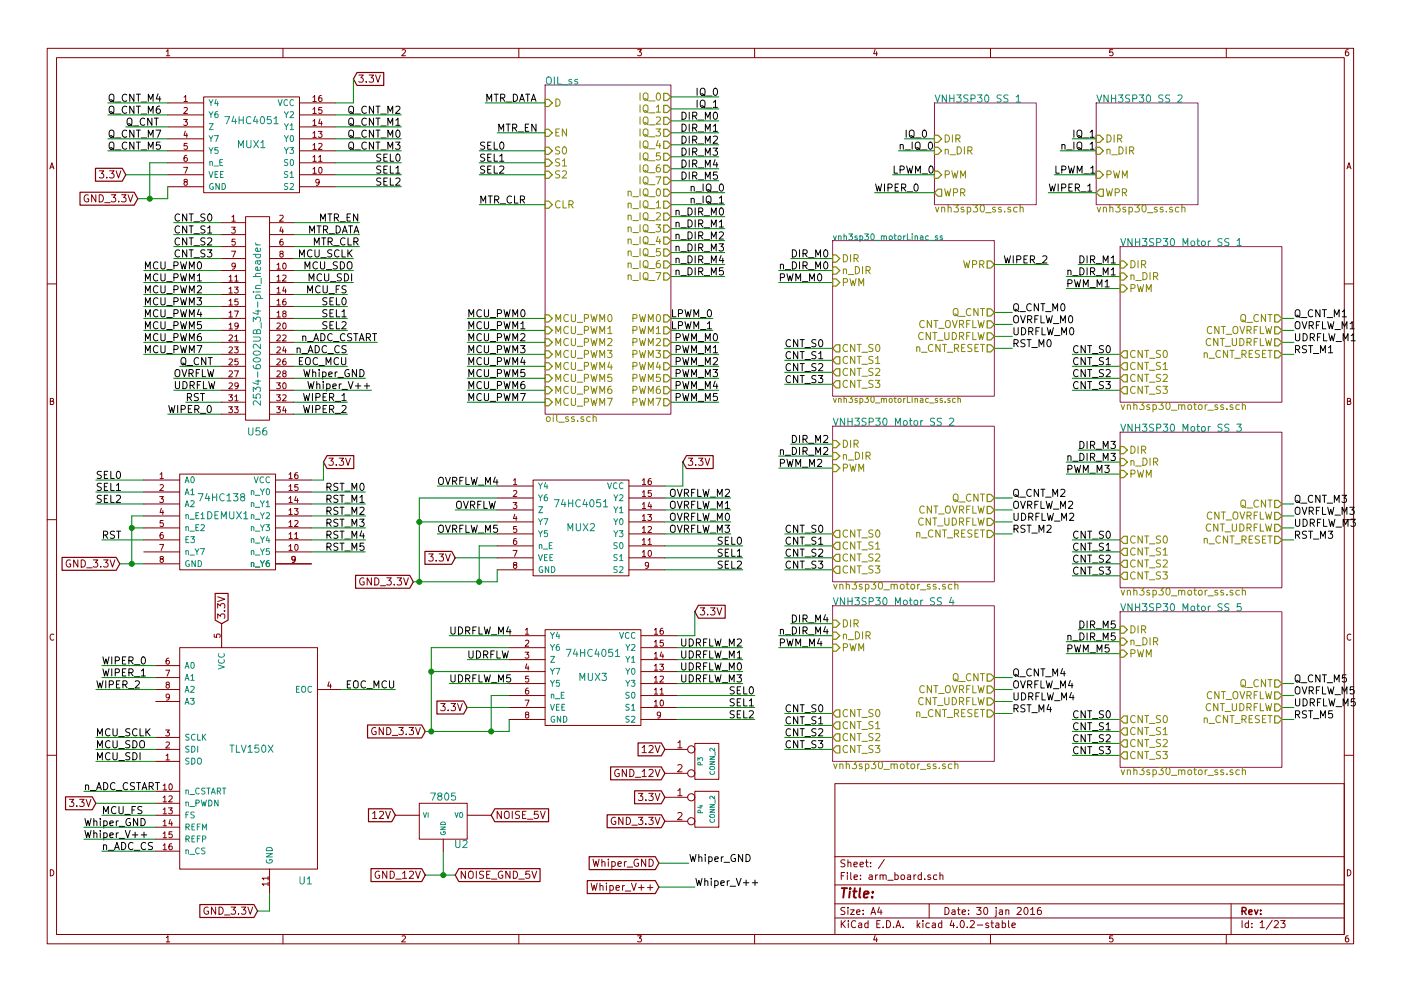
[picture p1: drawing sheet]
EESchema Schematic File Version 2
LIBS:power
LIBS:device
LIBS:transistors
LIBS:conn
LIBS:linear
LIBS:regul
LIBS:74xx
LIBS:cmos4000
LIBS:adc-dac
LIBS:memory
LIBS:xilinx
LIBS:microcontrollers
LIBS:dsp
LIBS:microchip
LIBS:analog_switches
LIBS:motorola
LIBS:texas
LIBS:intel
LIBS:audio
LIBS:interface
LIBS:digital-audio
LIBS:philips
LIBS:display
LIBS:cypress
LIBS:siliconi
LIBS:opto
LIBS:atmel
LIBS:contrib
LIBS:valves
LIBS:ArmComponentLibrary
LIBS:arm_board-cache
EELAYER 25 0
EELAYER END
$Descr A4 11693 8268
encoding utf-8
Sheet 1 23
Title ""
Date "30 jan 2016"
Rev ""
Comp ""
Comment1 ""
Comment2 ""
Comment3 ""
Comment4 ""
$EndDescr
$Sheet
S 4550 700  1050 2750
U 56439C3F
F0 "OIL_ss" 60
F1 "oil_ss.sch" 60
F2 "D" I L 4550 850 60 
F3 "S0" I L 4550 1250 60 
F4 "S1" I L 4550 1350 60 
F5 "S2" I L 4550 1450 60 
F6 "IQ_0" O R 5600 800 60 
F7 "IQ_1" O R 5600 900 60 
F8 "IQ_2" O R 5600 1000 60 
F9 "IQ_3" O R 5600 1100 60 
F10 "IQ_4" O R 5600 1200 60 
F11 "IQ_5" O R 5600 1300 60 
F12 "IQ_6" O R 5600 1400 60 
F13 "IQ_7" O R 5600 1500 60 
F14 "EN" I L 4550 1100 60 
F15 "CLR" I L 4550 1700 60 
F16 "n_IQ_0" O R 5600 1600 60 
F17 "n_IQ_1" O R 5600 1700 60 
F18 "n_IQ_2" O R 5600 1800 60 
F19 "n_IQ_3" O R 5600 1900 60 
F20 "n_IQ_4" O R 5600 2000 60 
F21 "n_IQ_5" O R 5600 2100 60 
F22 "n_IQ_6" O R 5600 2200 60 
F23 "n_IQ_7" O R 5600 2300 60 
F24 "MCU_PWM0" I L 4550 2650 60 
F25 "MCU_PWM1" I L 4550 2750 60 
F26 "MCU_PWM2" I L 4550 2850 60 
F27 "MCU_PWM3" I L 4550 2950 60 
F28 "MCU_PWM4" I L 4550 3050 60 
F29 "MCU_PWM5" I L 4550 3150 60 
F30 "MCU_PWM6" I L 4550 3250 60 
F31 "MCU_PWM7" I L 4550 3350 60 
F32 "PWM0" O R 5600 2650 60 
F33 "PWM1" O R 5600 2750 60 
F34 "PWM2" O R 5600 2850 60 
F35 "PWM3" O R 5600 2950 60 
F36 "PWM4" O R 5600 3050 60 
F37 "PWM5" O R 5600 3150 60 
F38 "PWM6" O R 5600 3250 60 
F39 "PWM7" O R 5600 3350 60 
$EndSheet
$Sheet
S 7800 850  850  850 
U 56458E25
F0 "VNH3SP30 SS 1" 60
F1 "vnh3sp30_ss.sch" 60
F2 "PWM" I L 7800 1450 60 
F3 "WPR" O L 7800 1600 60 
F4 "DIR" I L 7800 1150 60 
F5 "n_DIR" I L 7800 1250 60 
$EndSheet
$Sheet
S 9150 850  850  850 
U 5645B857
F0 "VNH3SP30 SS 2" 60
F1 "vnh3sp30_ss.sch" 60
F2 "PWM" I L 9150 1450 60 
F3 "WPR" O L 9150 1600 60 
F4 "DIR" I L 9150 1150 60 
F5 "n_DIR" I L 9150 1250 60 
$EndSheet
Text Label 7450 1450 0    60   ~ 0
LPWM_0
Text Label 8800 1450 0    60   ~ 0
LPWM_1
Text Label 7550 1150 0    60   ~ 0
IQ_0
$Comp
L TLV150X U1
U 1 1
P 2100 5950
F 0 "U1" H 2550 4550 60  0000 C CNN
F 1 "TLV150X" H 2100 5650 60  0000 C CNN
F 2 "SMD_Packages:SO-16-N" H 2100 5950 60  0001 C CNN
F 3 "" H 2100 5950 60  0000 C CNN
	1    2100 5950
	1    0    0    -1  
$EndComp
Text Label 8950 1150 0    60   ~ 0
IQ_1
Text Label 8950 2950 0    60   ~ 0
CNT_S0
Text Label 8950 3050 0    60   ~ 0
CNT_S1
Text Label 8950 3150 0    60   ~ 0
CNT_S2
Text Label 8950 3250 0    60   ~ 0
CNT_S3
Text Label 8950 4500 0    60   ~ 0
CNT_S0
Text Label 8950 4600 0    60   ~ 0
CNT_S1
Text Label 8950 4700 0    60   ~ 0
CNT_S2
Text Label 8950 4800 0    60   ~ 0
CNT_S3
Text Label 8950 6000 0    60   ~ 0
CNT_S0
Text Label 8950 6100 0    60   ~ 0
CNT_S1
Text Label 8950 6200 0    60   ~ 0
CNT_S2
Text Label 8950 6300 0    60   ~ 0
CNT_S3
Text Label 6550 2900 0    60   ~ 0
CNT_S0
Text Label 6550 3000 0    60   ~ 0
CNT_S1
Text Label 6550 3100 0    60   ~ 0
CNT_S2
Text Label 6550 3200 0    60   ~ 0
CNT_S3
Text Label 6550 4450 0    60   ~ 0
CNT_S0
Text Label 6550 4550 0    60   ~ 0
CNT_S1
Text Label 6550 4650 0    60   ~ 0
CNT_S2
Text Label 6550 4750 0    60   ~ 0
CNT_S3
Text Label 6550 5950 0    60   ~ 0
CNT_S0
Text Label 6550 6050 0    60   ~ 0
CNT_S1
Text Label 6550 6150 0    60   ~ 0
CNT_S2
Text Label 6550 6250 0    60   ~ 0
CNT_S3
Text Label 8450 2900 0    60   ~ 0
RST_M0
Text Label 10800 2950 0    60   ~ 0
RST_M1
Text Label 10800 2750 0    60   ~ 0
OVRFLW_M1
Text Label 10800 2850 0    60   ~ 0
UDRFLW_M1
Text Label 8450 2800 0    60   ~ 0
UDRFLW_M0
Text Label 8450 2700 0    60   ~ 0
OVRFLW_M0
Text Label 10800 2650 0    60   ~ 0
Q_CNT_M1
Text Label 8450 2600 0    60   ~ 0
Q_CNT_M0
Text Label 8450 4150 0    60   ~ 0
Q_CNT_M2
Text Label 8450 4250 0    60   ~ 0
OVRFLW_M2
Text Label 8450 4350 0    60   ~ 0
UDRFLW_M2
Text Label 8450 4450 0    60   ~ 0
RST_M2
Text Label 10800 4200 0    60   ~ 0
Q_CNT_M3
Text Label 10800 4300 0    60   ~ 0
OVRFLW_M3
Text Label 10800 4400 0    60   ~ 0
UDRFLW_M3
Text Label 10800 4500 0    60   ~ 0
RST_M3
Text Label 8450 5650 0    60   ~ 0
Q_CNT_M4
Text Label 8450 5750 0    60   ~ 0
OVRFLW_M4
Text Label 8450 5850 0    60   ~ 0
UDRFLW_M4
Text Label 8450 5950 0    60   ~ 0
RST_M4
Text Label 10800 5700 0    60   ~ 0
Q_CNT_M5
Text Label 10800 5800 0    60   ~ 0
OVRFLW_M5
Text Label 10800 5900 0    60   ~ 0
UDRFLW_M5
Text Label 10800 6000 0    60   ~ 0
RST_M5
Text Label 6600 2150 0    60   ~ 0
DIR_M0
Text Label 6500 2250 0    60   ~ 0
n_DIR_M0
Text Label 8900 2400 0    60   ~ 0
PWM_M1
Text Label 6500 2350 0    60   ~ 0
PWM_M0
Text Label 9000 2200 0    60   ~ 0
DIR_M1
Text Label 8900 2300 0    60   ~ 0
n_DIR_M1
Text Label 8900 3950 0    60   ~ 0
PWM_M3
Text Label 9000 3750 0    60   ~ 0
DIR_M3
Text Label 8900 3850 0    60   ~ 0
n_DIR_M3
Text Label 6600 3700 0    60   ~ 0
DIR_M2
Text Label 6500 3800 0    60   ~ 0
n_DIR_M2
Text Label 6500 3900 0    60   ~ 0
PWM_M2
Text Label 6600 5200 0    60   ~ 0
DIR_M4
Text Label 6500 5300 0    60   ~ 0
n_DIR_M4
Text Label 6500 5400 0    60   ~ 0
PWM_M4
Text Label 9000 5250 0    60   ~ 0
DIR_M5
Text Label 8900 5350 0    60   ~ 0
n_DIR_M5
Text Label 8900 5450 0    60   ~ 0
PWM_M5
Text Label 6000 800  2    60   ~ 0
IQ_0
Text Label 6000 900  2    60   ~ 0
IQ_1
Text Label 6000 1000 2    60   ~ 0
DIR_M0
Text Label 6000 1100 2    60   ~ 0
DIR_M1
Text Label 6000 1200 2    60   ~ 0
DIR_M2
Text Label 6000 1300 2    60   ~ 0
DIR_M3
Text Label 6000 1400 2    60   ~ 0
DIR_M4
Text Label 6000 1500 2    60   ~ 0
DIR_M5
Text Label 6050 1600 2    60   ~ 0
n_IQ_0
Text Label 6050 1700 2    60   ~ 0
n_IQ_1
Text Label 6050 1800 2    60   ~ 0
n_DIR_M0
Text Label 6050 1900 2    60   ~ 0
n_DIR_M1
Text Label 6050 2000 2    60   ~ 0
n_DIR_M2
Text Label 6050 2100 2    60   ~ 0
n_DIR_M3
Text Label 6050 2200 2    60   ~ 0
n_DIR_M4
Text Label 6050 2300 2    60   ~ 0
n_DIR_M5
Text Label 7500 1250 0    60   ~ 0
n_IQ_0
Text Label 8850 1250 0    60   ~ 0
n_IQ_1
Text Label 7300 1600 0    60   ~ 0
WIPER_0
Text Label 8750 1600 0    60   ~ 0
WIPER_1
Text Label 850  5550 0    60   ~ 0
WIPER_0
Text Label 850  5650 0    60   ~ 0
WIPER_1
Text Label 5950 2650 2    60   ~ 0
LPWM_0
Text Label 5950 2750 2    60   ~ 0
LPWM_1
Text Label 6000 2850 2    60   ~ 0
PWM_M0
Text Label 6000 2950 2    60   ~ 0
PWM_M1
Text Label 6000 3050 2    60   ~ 0
PWM_M2
Text Label 6000 3150 2    60   ~ 0
PWM_M3
Text Label 6000 3250 2    60   ~ 0
PWM_M4
Text Label 6000 3350 2    60   ~ 0
PWM_M5
$Comp
L 74HC4051 MUX1
U 1 1
P 2100 1100
F 0 "MUX1" H 2100 1000 60  0000 C CNN
F 1 "74HC4051" H 2100 1200 60  0000 C CNN
F 2 "SMD_Packages:SO-16-N" H 2100 1100 60  0001 C CNN
F 3 "" H 2100 1100 60  0000 C CNN
	1    2100 1100
	1    0    0    -1  
$EndComp
Text Label 3350 1150 2    60   ~ 0
Q_CNT_M0
Text Label 3350 1050 2    60   ~ 0
Q_CNT_M1
Text Label 3350 950  2    60   ~ 0
Q_CNT_M2
Text Label 3350 1250 2    60   ~ 0
Q_CNT_M3
Text Label 900  1250 0    60   ~ 0
Q_CNT_M5
Text Label 900  1150 0    60   ~ 0
Q_CNT_M7
Text Label 900  950  0    60   ~ 0
Q_CNT_M6
Text Label 900  850  0    60   ~ 0
Q_CNT_M4
Text GLabel 2950 650  2    60   Input ~ 0
3.3V
Text GLabel 1150 1650 0    60   Input ~ 0
GND_3.3V
Text GLabel 1050 1450 0    60   Input ~ 0
3.3V
Text Label 3350 1350 2    60   ~ 0
SEL0
Text Label 3350 1450 2    60   ~ 0
SEL1
Text Label 3350 1550 2    60   ~ 0
SEL2
Text Label 1050 1050 0    60   ~ 0
Q_CNT
Text Label 800  6150 0    60   ~ 0
MCU_SCLK
Text Label 800  6250 0    60   ~ 0
MCU_SDO
Text Label 800  6350 0    60   ~ 0
MCU_SDI
Text GLabel 1850 5200 1    60   Input ~ 0
3.3V
Text GLabel 2150 7600 0    60   Input ~ 0
GND_3.3V
Text Label 3900 2650 0    60   ~ 0
MCU_PWM0
Text Label 3900 2750 0    60   ~ 0
MCU_PWM1
Text Label 3900 2850 0    60   ~ 0
MCU_PWM2
Text Label 3900 2950 0    60   ~ 0
MCU_PWM3
Text Label 3900 3050 0    60   ~ 0
MCU_PWM4
Text Label 3900 3150 0    60   ~ 0
MCU_PWM5
Text Label 3900 3250 0    60   ~ 0
MCU_PWM6
Text Label 3900 3350 0    60   ~ 0
MCU_PWM7
Text Label 1200 2250 0    60   ~ 0
MCU_PWM0
Text Label 1200 2350 0    60   ~ 0
MCU_PWM1
Text Label 1200 2450 0    60   ~ 0
MCU_PWM2
Text Label 1200 2550 0    60   ~ 0
MCU_PWM3
Text Label 1200 2650 0    60   ~ 0
MCU_PWM4
Text Label 1200 2750 0    60   ~ 0
MCU_PWM5
Text Label 1200 2850 0    60   ~ 0
MCU_PWM6
Text Label 1200 2950 0    60   ~ 0
MCU_PWM7
Text Label 1450 1850 0    60   ~ 0
CNT_S0
Text Label 1450 1950 0    60   ~ 0
CNT_S1
Text Label 1450 2050 0    60   ~ 0
CNT_S2
Text Label 1450 2150 0    60   ~ 0
CNT_S3
Text Label 4000 1250 0    60   ~ 0
SEL0
Text Label 4000 1350 0    60   ~ 0
SEL1
Text Label 4000 1450 0    60   ~ 0
SEL2
Text Label 4050 850  0    60   ~ 0
MTR_DATA
Text Label 4150 1100 0    60   ~ 0
MTR_EN
Text Label 3000 1850 2    60   ~ 0
MTR_EN
Text Label 3000 1950 2    60   ~ 0
MTR_DATA
Text Label 2950 2150 2    60   ~ 0
MCU_SCLK
Text Label 2950 2250 2    60   ~ 0
MCU_SDO
Text Label 2950 2350 2    60   ~ 0
MCU_SDI
Text GLabel 800  6700 0    60   Input ~ 0
3.3V
Text Label 4000 1700 0    60   ~ 0
MTR_CLR
Text Label 3000 2050 2    60   ~ 0
MTR_CLR
Text Label 3100 3250 2    60   ~ 0
Whiper_V++
Text Label 3050 3150 2    60   ~ 0
Whiper_GND
Text Label 700  7000 0    60   ~ 0
Whiper_V++
Text Label 700  6900 0    60   ~ 0
Whiper_GND
Text Label 1500 3050 0    60   ~ 0
Q_CNT
$Comp
L 74HC4051 MUX2
U 1 1
P 4850 4300
F 0 "MUX2" H 4850 4200 60  0000 C CNN
F 1 "74HC4051" H 4850 4400 60  0000 C CNN
F 2 "SMD_Packages:SO-16-N" H 4850 4300 60  0001 C CNN
F 3 "" H 4850 4300 60  0000 C CNN
	1    4850 4300
	1    0    0    -1  
$EndComp
Text Label 6100 4350 2    60   ~ 0
OVRFLW_M0
Text Label 6100 4250 2    60   ~ 0
OVRFLW_M1
Text Label 6100 4150 2    60   ~ 0
OVRFLW_M2
Text Label 6100 4450 2    60   ~ 0
OVRFLW_M3
Text Label 3650 4450 0    60   ~ 0
OVRFLW_M5
Text Label 3650 4050 0    60   ~ 0
OVRFLW_M4
Text GLabel 5700 3850 2    60   Input ~ 0
3.3V
Text GLabel 3450 4850 0    60   Input ~ 0
GND_3.3V
Text GLabel 3800 4650 0    60   Input ~ 0
3.3V
Text Label 6200 4550 2    60   ~ 0
SEL0
Text Label 6200 4650 2    60   ~ 0
SEL1
Text Label 6200 4750 2    60   ~ 0
SEL2
Text Label 3800 4250 0    60   ~ 0
OVRFLW
Text Label 1450 3150 0    60   ~ 0
OVRFLW
$Comp
L 74HC4051 MUX3
U 1 1
P 4950 5550
F 0 "MUX3" H 4950 5450 60  0000 C CNN
F 1 "74HC4051" H 4950 5650 60  0000 C CNN
F 2 "SMD_Packages:SO-16-N" H 4950 5550 60  0001 C CNN
F 3 "" H 4950 5550 60  0000 C CNN
	1    4950 5550
	1    0    0    -1  
$EndComp
Text Label 6200 5600 2    60   ~ 0
UDRFLW_M0
Text Label 6200 5500 2    60   ~ 0
UDRFLW_M1
Text Label 6200 5400 2    60   ~ 0
UDRFLW_M2
Text Label 6200 5700 2    60   ~ 0
UDRFLW_M3
Text Label 3750 5700 0    60   ~ 0
UDRFLW_M5
Text Label 3750 5300 0    60   ~ 0
UDRFLW_M4
Text GLabel 5800 5100 2    60   Input ~ 0
3.3V
Text GLabel 3550 6100 0    60   Input ~ 0
GND_3.3V
Text GLabel 3900 5900 0    60   Input ~ 0
3.3V
Text Label 6300 5800 2    60   ~ 0
SEL0
Text Label 6300 5900 2    60   ~ 0
SEL1
Text Label 6300 6000 2    60   ~ 0
SEL2
Text Label 3900 5500 0    60   ~ 0
UDRFLW
Text Label 1450 3250 0    60   ~ 0
UDRFLW
Text Label 3300 5750 2    60   ~ 0
EOC_MCU
Text Label 2900 3050 2    60   ~ 0
EOC_MCU
Text Label 850  6800 0    60   ~ 0
MCU_FS
Wire Wire Line
	8800 1450 9150 1450
Wire Wire Line
	7450 1450 7800 1450
Wire Wire Line
	7550 1150 7800 1150
Wire Wire Line
	8950 1150 9150 1150
Wire Wire Line
	8950 3250 9350 3250
Wire Wire Line
	9350 3150 8950 3150
Wire Wire Line
	8950 3050 9350 3050
Wire Wire Line
	9350 2950 8950 2950
Wire Wire Line
	8950 4800 9350 4800
Wire Wire Line
	9350 4700 8950 4700
Wire Wire Line
	8950 4600 9350 4600
Wire Wire Line
	9350 4500 8950 4500
Wire Wire Line
	8950 6300 9350 6300
Wire Wire Line
	9350 6200 8950 6200
Wire Wire Line
	8950 6100 9350 6100
Wire Wire Line
	9350 6000 8950 6000
Wire Wire Line
	6550 3200 6950 3200
Wire Wire Line
	6950 3100 6550 3100
Wire Wire Line
	6550 3000 6950 3000
Wire Wire Line
	6950 2900 6550 2900
Wire Wire Line
	6550 4750 6950 4750
Wire Wire Line
	6950 4650 6550 4650
Wire Wire Line
	6550 4550 6950 4550
Wire Wire Line
	6950 4450 6550 4450
Wire Wire Line
	6550 6250 6950 6250
Wire Wire Line
	6950 6150 6550 6150
Wire Wire Line
	6550 6050 6950 6050
Wire Wire Line
	6950 5950 6550 5950
Wire Wire Line
	6600 2150 6950 2150
Wire Wire Line
	6500 2250 6950 2250
Wire Wire Line
	6500 2350 6950 2350
Wire Wire Line
	9000 2200 9350 2200
Wire Wire Line
	8900 2300 9350 2300
Wire Wire Line
	8900 2400 9350 2400
Wire Wire Line
	6600 3700 6950 3700
Wire Wire Line
	6500 3800 6950 3800
Wire Wire Line
	6500 3900 6950 3900
Wire Wire Line
	9000 3750 9350 3750
Wire Wire Line
	8900 3850 9350 3850
Wire Wire Line
	8900 3950 9350 3950
Wire Wire Line
	6600 5200 6950 5200
Wire Wire Line
	6500 5300 6950 5300
Wire Wire Line
	6500 5400 6950 5400
Wire Wire Line
	9000 5250 9350 5250
Wire Wire Line
	8900 5350 9350 5350
Wire Wire Line
	8900 5450 9350 5450
Wire Wire Line
	8300 2600 8450 2600
Wire Wire Line
	8300 2700 8450 2700
Wire Wire Line
	8300 2800 8450 2800
Wire Wire Line
	8300 2900 8450 2900
Wire Wire Line
	8300 4150 8450 4150
Wire Wire Line
	8300 4250 8450 4250
Wire Wire Line
	8300 4350 8450 4350
Wire Wire Line
	8300 4450 8450 4450
Wire Wire Line
	8300 5650 8450 5650
Wire Wire Line
	8300 5750 8450 5750
Wire Wire Line
	8300 5850 8450 5850
Wire Wire Line
	8300 5950 8450 5950
Wire Wire Line
	10700 5700 10800 5700
Wire Wire Line
	10700 5800 10800 5800
Wire Wire Line
	10700 5900 10800 5900
Wire Wire Line
	10700 6000 10800 6000
Wire Wire Line
	10700 4200 10800 4200
Wire Wire Line
	10700 4300 10800 4300
Wire Wire Line
	10700 4400 10800 4400
Wire Wire Line
	10700 4500 10800 4500
Wire Wire Line
	10700 2650 10800 2650
Wire Wire Line
	10700 2750 10800 2750
Wire Wire Line
	10700 2850 10800 2850
Wire Wire Line
	10700 2950 10800 2950
Wire Wire Line
	5600 800  6000 800 
Wire Wire Line
	6000 900  5600 900 
Wire Wire Line
	6000 1000 5600 1000
Wire Wire Line
	6000 1100 5600 1100
Wire Wire Line
	6000 1200 5600 1200
Wire Wire Line
	6000 1300 5600 1300
Wire Wire Line
	6000 1400 5600 1400
Wire Wire Line
	6000 1500 5600 1500
Wire Wire Line
	5600 1600 6050 1600
Wire Wire Line
	5600 1700 6050 1700
Wire Wire Line
	5600 1800 6050 1800
Wire Wire Line
	5600 1900 6050 1900
Wire Wire Line
	5600 2000 6050 2000
Wire Wire Line
	5600 2100 6050 2100
Wire Wire Line
	5600 2200 6050 2200
Wire Wire Line
	5600 2300 6050 2300
Wire Wire Line
	7500 1250 7800 1250
Wire Wire Line
	8850 1250 9150 1250
Wire Wire Line
	8750 1600 9150 1600
Wire Wire Line
	7300 1600 7800 1600
Wire Wire Line
	850  5650 1300 5650
Wire Wire Line
	850  5550 1300 5550
Wire Wire Line
	5950 2650 5600 2650
Wire Wire Line
	5950 2750 5600 2750
Wire Wire Line
	6000 2850 5600 2850
Wire Wire Line
	5600 2950 6000 2950
Wire Wire Line
	6000 3050 5600 3050
Wire Wire Line
	5600 3150 6000 3150
Wire Wire Line
	6000 3250 5600 3250
Wire Wire Line
	5600 3350 6000 3350
Wire Wire Line
	1400 850  900  850 
Wire Wire Line
	900  950  1400 950 
Wire Wire Line
	1400 1150 900  1150
Wire Wire Line
	900  1250 1400 1250
Wire Wire Line
	2800 950  3350 950 
Wire Wire Line
	2800 1050 3350 1050
Wire Wire Line
	3350 1150 2800 1150
Wire Wire Line
	2800 1250 3350 1250
Wire Wire Line
	2950 650  2950 850 
Wire Wire Line
	2950 850  2800 850 
Wire Wire Line
	1150 1650 1400 1650
Wire Wire Line
	1400 1650 1400 1550
Wire Wire Line
	1400 1350 1250 1350
Wire Wire Line
	1250 1350 1250 1650
Connection ~ 1250 1650
Wire Wire Line
	1050 1450 1400 1450
Wire Wire Line
	3350 1350 2800 1350
Wire Wire Line
	2800 1450 3350 1450
Wire Wire Line
	2800 1550 3350 1550
Wire Wire Line
	1050 1050 1400 1050
Wire Wire Line
	1300 6150 800  6150
Wire Wire Line
	800  6250 1300 6250
Wire Wire Line
	1300 6350 800  6350
Wire Wire Line
	2150 7600 2250 7600
Wire Wire Line
	2250 7600 2250 7450
Wire Wire Line
	4550 2650 3900 2650
Wire Wire Line
	3900 2750 4550 2750
Wire Wire Line
	4550 2850 3900 2850
Wire Wire Line
	3900 2950 4550 2950
Wire Wire Line
	4550 3050 3900 3050
Wire Wire Line
	3900 3150 4550 3150
Wire Wire Line
	4550 3250 3900 3250
Wire Wire Line
	3900 3350 4550 3350
Wire Wire Line
	1850 2250 1200 2250
Wire Wire Line
	1200 2350 1850 2350
Wire Wire Line
	1850 2450 1200 2450
Wire Wire Line
	1200 2550 1850 2550
Wire Wire Line
	1850 2650 1200 2650
Wire Wire Line
	1200 2750 1850 2750
Wire Wire Line
	1850 2850 1200 2850
Wire Wire Line
	1200 2950 1850 2950
Wire Wire Line
	1450 2150 1850 2150
Wire Wire Line
	1850 2050 1450 2050
Wire Wire Line
	1450 1950 1850 1950
Wire Wire Line
	1850 1850 1450 1850
Wire Wire Line
	4000 1250 4550 1250
Wire Wire Line
	4550 1350 4000 1350
Wire Wire Line
	4000 1450 4550 1450
Wire Wire Line
	4050 850  4550 850 
Wire Wire Line
	4150 1100 4550 1100
Wire Wire Line
	3000 1850 2450 1850
Wire Wire Line
	3000 1950 2450 1950
Wire Wire Line
	2450 2150 2950 2150
Wire Wire Line
	2950 2250 2450 2250
Wire Wire Line
	2450 2350 2950 2350
Wire Wire Line
	800  6700 1300 6700
Wire Wire Line
	4000 1700 4550 1700
Wire Wire Line
	2450 2050 3000 2050
Wire Wire Line
	3100 3250 2450 3250
Wire Wire Line
	700  7000 1300 7000
Wire Wire Line
	700  6900 1300 6900
Wire Wire Line
	1500 3050 1850 3050
Wire Wire Line
	4150 4050 3650 4050
Wire Wire Line
	3500 4150 4150 4150
Wire Wire Line
	3500 4350 4150 4350
Wire Wire Line
	3650 4450 4150 4450
Wire Wire Line
	5550 4150 6100 4150
Wire Wire Line
	5550 4250 6100 4250
Wire Wire Line
	6100 4350 5550 4350
Wire Wire Line
	5550 4450 6100 4450
Wire Wire Line
	5700 3850 5700 4050
Wire Wire Line
	5700 4050 5550 4050
Wire Wire Line
	3450 4850 4150 4850
Wire Wire Line
	4150 4850 4150 4750
Wire Wire Line
	4150 4550 4000 4550
Wire Wire Line
	4000 4550 4000 4850
Connection ~ 4000 4850
Wire Wire Line
	3800 4650 4150 4650
Wire Wire Line
	5550 4550 6200 4550
Wire Wire Line
	5550 4650 6200 4650
Wire Wire Line
	5550 4750 6200 4750
Wire Wire Line
	3800 4250 4150 4250
Wire Wire Line
	3500 4150 3500 4850
Connection ~ 3500 4850
Connection ~ 3500 4350
Wire Wire Line
	1450 3150 1850 3150
Wire Wire Line
	4250 5300 3750 5300
Wire Wire Line
	3600 5400 4250 5400
Wire Wire Line
	3600 5600 4250 5600
Wire Wire Line
	3750 5700 4250 5700
Wire Wire Line
	5650 5400 6200 5400
Wire Wire Line
	5650 5500 6200 5500
Wire Wire Line
	6200 5600 5650 5600
Wire Wire Line
	5650 5700 6200 5700
Wire Wire Line
	5800 5100 5800 5300
Wire Wire Line
	5800 5300 5650 5300
Wire Wire Line
	3550 6100 4250 6100
Wire Wire Line
	4250 6100 4250 6000
Wire Wire Line
	4250 5800 4100 5800
Wire Wire Line
	4100 5800 4100 6100
Connection ~ 4100 6100
Wire Wire Line
	3900 5900 4250 5900
Wire Wire Line
	5650 5800 6300 5800
Wire Wire Line
	5650 5900 6300 5900
Wire Wire Line
	5650 6000 6300 6000
Wire Wire Line
	3900 5500 4250 5500
Wire Wire Line
	3600 5400 3600 6100
Connection ~ 3600 6100
Connection ~ 3600 5600
Wire Wire Line
	1450 3250 1850 3250
Wire Wire Line
	3300 5750 2850 5750
Wire Wire Line
	2900 3050 2450 3050
Wire Wire Line
	850  6800 1300 6800
Text Label 2900 2450 2    60   ~ 0
MCU_FS
Wire Wire Line
	2900 2450 2450 2450
Text Label 850  7100 0    60   ~ 0
n_ADC_CS
Wire Wire Line
	850  7100 1300 7100
Wire Wire Line
	2900 2950 2450 2950
Text Label 700  6600 0    60   ~ 0
n_ADC_CSTART
Wire Wire Line
	700  6600 1300 6600
Text Label 3150 2850 2    60   ~ 0
n_ADC_CSTART
Wire Wire Line
	3150 2850 2450 2850
Text Label 2900 2950 2    60   ~ 0
n_ADC_CS
$Sheet
S 9350 2050 1350 1300
U 56F5245F
F0 "VNH3SP30 Motor SS 1" 60
F1 "vnh3sp30_motor_ss.sch" 60
F2 "DIR" I L 9350 2200 60 
F3 "n_DIR" I L 9350 2300 60 
F4 "PWM" I L 9350 2400 60 
F5 "Q_CNT" O R 10700 2650 60 
F6 "CNT_OVRFLW" O R 10700 2750 60 
F7 "CNT_UDRFLW" O R 10700 2850 60 
F8 "CNT_S0" O L 9350 2950 60 
F9 "CNT_S1" O L 9350 3050 60 
F10 "CNT_S2" O L 9350 3150 60 
F11 "CNT_S3" O L 9350 3250 60 
F12 "n_CNT_RESET" O R 10700 2950 60 
$EndSheet
$Sheet
S 9350 3600 1350 1300
U 56F544AF
F0 "VNH3SP30 Motor SS 3" 60
F1 "vnh3sp30_motor_ss.sch" 60
F2 "DIR" I L 9350 3750 60 
F3 "n_DIR" I L 9350 3850 60 
F4 "PWM" I L 9350 3950 60 
F5 "Q_CNT" O R 10700 4200 60 
F6 "CNT_OVRFLW" O R 10700 4300 60 
F7 "CNT_UDRFLW" O R 10700 4400 60 
F8 "CNT_S0" O L 9350 4500 60 
F9 "CNT_S1" O L 9350 4600 60 
F10 "CNT_S2" O L 9350 4700 60 
F11 "CNT_S3" O L 9350 4800 60 
F12 "n_CNT_RESET" O R 10700 4500 60 
$EndSheet
$Sheet
S 9350 5100 1350 1300
U 56F55E0D
F0 "VNH3SP30 Motor SS 5" 60
F1 "vnh3sp30_motor_ss.sch" 60
F2 "DIR" I L 9350 5250 60 
F3 "n_DIR" I L 9350 5350 60 
F4 "PWM" I L 9350 5450 60 
F5 "Q_CNT" O R 10700 5700 60 
F6 "CNT_OVRFLW" O R 10700 5800 60 
F7 "CNT_UDRFLW" O R 10700 5900 60 
F8 "CNT_S0" O L 9350 6000 60 
F9 "CNT_S1" O L 9350 6100 60 
F10 "CNT_S2" O L 9350 6200 60 
F11 "CNT_S3" O L 9350 6300 60 
F12 "n_CNT_RESET" O R 10700 6000 60 
$EndSheet
$Sheet
S 6950 5050 1350 1300
U 56F56B2F
F0 "VNH3SP30 Motor SS 4" 60
F1 "vnh3sp30_motor_ss.sch" 60
F2 "DIR" I L 6950 5200 60 
F3 "n_DIR" I L 6950 5300 60 
F4 "PWM" I L 6950 5400 60 
F5 "Q_CNT" O R 8300 5650 60 
F6 "CNT_OVRFLW" O R 8300 5750 60 
F7 "CNT_UDRFLW" O R 8300 5850 60 
F8 "CNT_S0" O L 6950 5950 60 
F9 "CNT_S1" O L 6950 6050 60 
F10 "CNT_S2" O L 6950 6150 60 
F11 "CNT_S3" O L 6950 6250 60 
F12 "n_CNT_RESET" O R 8300 5950 60 
$EndSheet
Wire Wire Line
	800  5750 1300 5750
$Sheet
S 6950 2000 1350 1300
U 56F75F1F
F0 "vnh3sp30_motorLinac_ss" 50
F1 "vnh3sp30_motorLinac_ss.sch" 50
F2 "DIR" I L 6950 2150 60 
F3 "n_DIR" I L 6950 2250 60 
F4 "PWM" I L 6950 2350 60 
F5 "Q_CNT" O R 8300 2600 60 
F6 "CNT_OVRFLW" O R 8300 2700 60 
F7 "CNT_UDRFLW" O R 8300 2800 60 
F8 "CNT_S0" O L 6950 2900 60 
F9 "CNT_S1" O L 6950 3000 60 
F10 "CNT_S2" O L 6950 3100 60 
F11 "CNT_S3" O L 6950 3200 60 
F12 "WPR" O R 8300 2200 60 
F13 "n_CNT_RESET" O R 8300 2900 60 
$EndSheet
Text Label 8750 2200 2    60   ~ 0
WIPER_2
Wire Wire Line
	8750 2200 8300 2200
Text Label 800  5750 0    60   ~ 0
WIPER_2
Text GLabel 3300 6800 0    60   Input ~ 0
12V
Text GLabel 3550 7300 0    60   Input ~ 0
GND_12V
Text GLabel 4100 6800 2    60   Input ~ 0
NOISE_5V
Text GLabel 3800 7300 2    60   Input ~ 0
NOISE_GND_5V
Wire Wire Line
	3700 7100 3700 7300
Wire Wire Line
	3550 7300 3800 7300
Connection ~ 3700 7300
$Comp
L CONN_2 P3
U 1 1
P 5900 6350
F 0 "P3" V 5850 6350 40  0000 C CNN
F 1 "CONN_2" V 5950 6350 40  0000 C CNN
F 2 "ArmFootprints:MiniFitJr_2-pin_0039310028" H 5900 6350 60  0001 C CNN
F 3 "~" H 5900 6350 60  0000 C CNN
	1    5900 6350
	1    0    0    -1  
$EndComp
$Comp
L CONN_2 P4
U 1 1
P 5900 6750
F 0 "P4" V 5850 6750 40  0000 C CNN
F 1 "CONN_2" V 5950 6750 40  0000 C CNN
F 2 "ArmFootprints:MiniFitJr_2-pin_0039310028" H 5900 6750 60  0001 C CNN
F 3 "~" H 5900 6750 60  0000 C CNN
	1    5900 6750
	1    0    0    -1  
$EndComp
Text GLabel 5550 6250 0    60   Input ~ 0
12V
Text GLabel 5550 6450 0    60   Input ~ 0
GND_12V
Text GLabel 5550 6650 0    60   Input ~ 0
3.3V
Text GLabel 5550 6850 0    60   Input ~ 0
GND_3.3V
Wire Wire Line
	3050 3150 2450 3150
Text Label 2900 2550 2    60   ~ 0
SEL0
Text Label 2900 2650 2    60   ~ 0
SEL1
Text Label 2900 2750 2    60   ~ 0
SEL2
Wire Wire Line
	2900 2550 2450 2550
Wire Wire Line
	2900 2650 2450 2650
Wire Wire Line
	2900 2750 2450 2750
$Comp
L 74HC138 DEMUX1
U 1 1
P 1900 4200
F 0 "DEMUX1" H 1900 4100 60  0000 C CNN
F 1 "74HC138" H 1850 4250 60  0000 C CNN
F 2 "SMD_Packages:SO-16-N" H 1850 4200 60  0001 C CNN
F 3 "" H 1850 4200 60  0000 C CNN
	1    1900 4200
	1    0    0    -1  
$EndComp
Text GLabel 2700 3850 2    60   Input ~ 0
3.3V
Wire Wire Line
	2700 3850 2700 4000
Wire Wire Line
	2700 4000 2600 4000
Text GLabel 1000 4700 0    60   Input ~ 0
GND_3.3V
Wire Wire Line
	1000 4700 1200 4700
Wire Wire Line
	1100 4300 1100 4700
Wire Wire Line
	1100 4400 1200 4400
Connection ~ 1100 4700
Wire Wire Line
	850  4500 1200 4500
Text Label 800  4000 0    60   ~ 0
SEL0
Text Label 800  4100 0    60   ~ 0
SEL1
Text Label 800  4200 0    60   ~ 0
SEL2
Wire Wire Line
	800  4200 1200 4200
Wire Wire Line
	1200 4100 800  4100
Wire Wire Line
	800  4000 1200 4000
Wire Wire Line
	1100 4300 1200 4300
Connection ~ 1100 4400
Text Label 850  4500 0    60   ~ 0
RST
Text Label 1550 3350 0    60   ~ 0
RST
Wire Wire Line
	1550 3350 1850 3350
Text Label 3050 4100 2    60   ~ 0
RST_M0
Wire Wire Line
	3050 4100 2600 4100
Text Label 3050 4200 2    60   ~ 0
RST_M1
Wire Wire Line
	3050 4200 2600 4200
Text Label 3050 4300 2    60   ~ 0
RST_M2
Wire Wire Line
	3050 4300 2600 4300
Text Label 3050 4400 2    60   ~ 0
RST_M3
Wire Wire Line
	3050 4400 2600 4400
Text Label 3050 4500 2    60   ~ 0
RST_M4
Wire Wire Line
	3050 4500 2600 4500
Text Label 3050 4600 2    60   ~ 0
RST_M5
Wire Wire Line
	3050 4600 2600 4600
Text Label 1400 3450 0    60   ~ 0
WIPER_0
Text Label 2900 3350 2    60   ~ 0
WIPER_1
Text Label 2900 3450 2    60   ~ 0
WIPER_2
Wire Wire Line
	2900 3350 2450 3350
Wire Wire Line
	1850 3450 1400 3450
Wire Wire Line
	2900 3450 2450 3450
$Sheet
S 6950 3550 1350 1300
U 56F53B7D
F0 "VNH3SP30 Motor SS 2" 60
F1 "vnh3sp30_motor_ss.sch" 60
F2 "DIR" I L 6950 3700 60 
F3 "n_DIR" I L 6950 3800 60 
F4 "PWM" I L 6950 3900 60 
F5 "Q_CNT" O R 8300 4150 60 
F6 "CNT_OVRFLW" O R 8300 4250 60 
F7 "CNT_UDRFLW" O R 8300 4350 60 
F8 "CNT_S0" O L 6950 4450 60 
F9 "CNT_S1" O L 6950 4550 60 
F10 "CNT_S2" O L 6950 4650 60 
F11 "CNT_S3" O L 6950 4750 60 
F12 "n_CNT_RESET" O R 8300 4450 60 
$EndSheet
Text GLabel 5500 7200 0    60   Input ~ 0
Whiper_GND
Text Label 5750 7200 0    60   ~ 0
Whiper_GND
Wire Wire Line
	5500 7200 5750 7200
Text GLabel 5500 7400 0    60   Input ~ 0
Whiper_V++
Text Label 5800 7400 0    60   ~ 0
Whiper_V++
Wire Wire Line
	5800 7400 5500 7400
$Comp
L 2534-6002UB_34-pin_header U56
U 1 1
P 2150 2550
F 0 "U56" H 2150 1500 60  0000 C CNN
F 1 "2534-6002UB_34-pin_header" V 2150 2400 60  0000 C CNN
F 2 "ArmFootprints:34-pin_2534-6002UB" H 2150 2550 60  0001 C CNN
F 3 "" H 2150 2550 60  0000 C CNN
	1    2150 2550
	1    0    0    -1  
$EndComp
$Comp
L 7805 U2
U 1 1
P 3700 6850
F 0 "U2" H 3850 6654 60  0000 C CNN
F 1 "7805" H 3700 7050 60  0000 C CNN
F 2 "ArmFootprints:MC7805CDTRKG" H 3700 6850 60  0001 C CNN
F 3 "" H 3700 6850 60  0000 C CNN
	1    3700 6850
	1    0    0    -1  
$EndComp
$EndSCHEMATC
